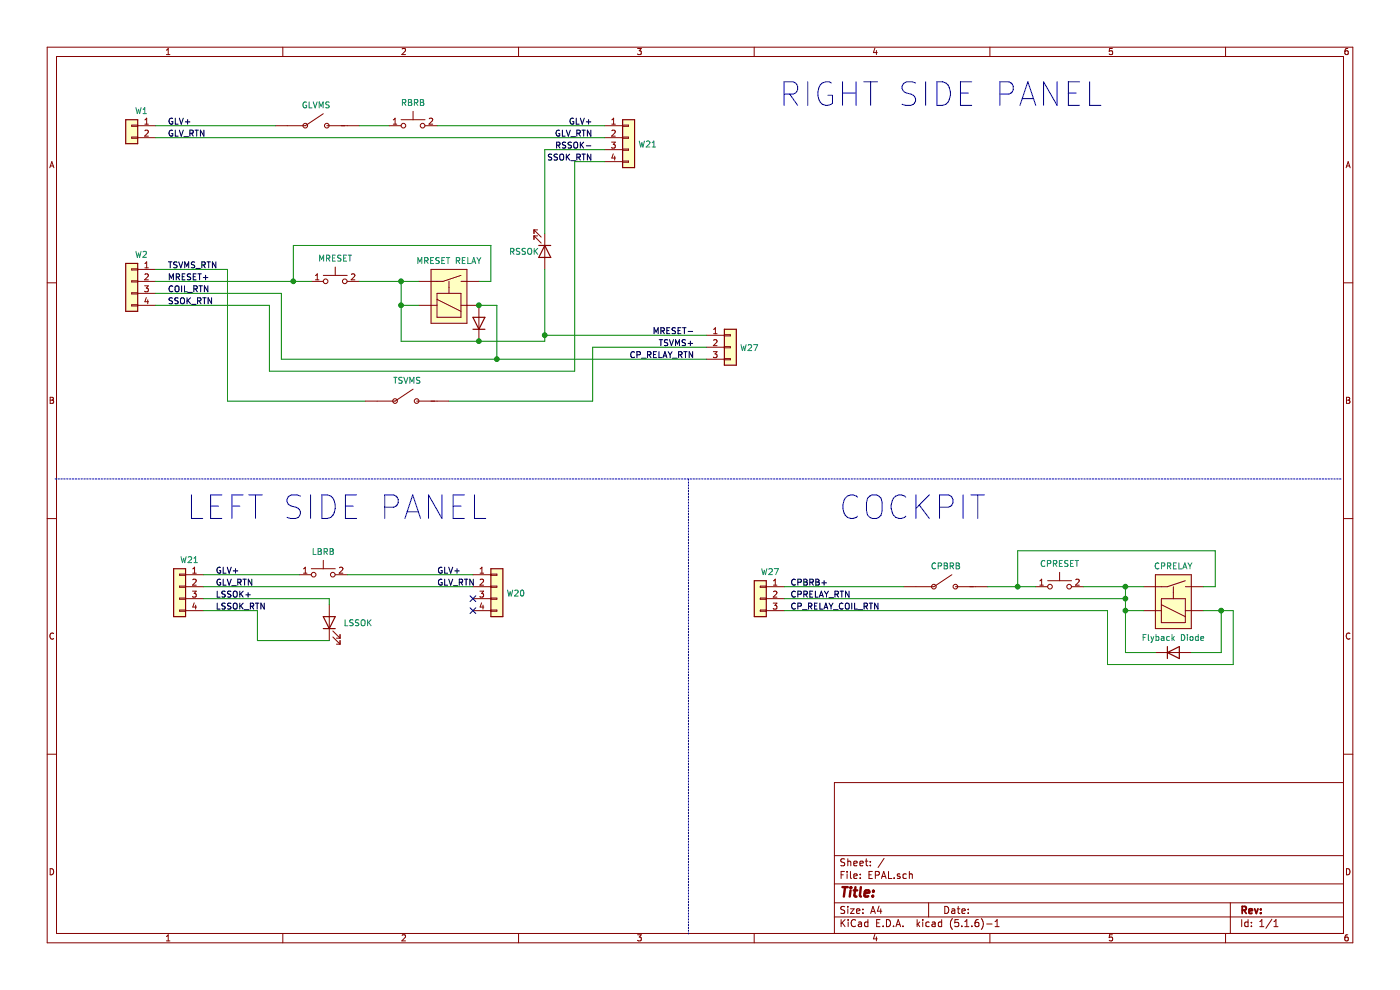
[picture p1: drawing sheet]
EESchema Schematic File Version 4
EELAYER 30 0
EELAYER END
$Descr A4 11693 8268
encoding utf-8
Sheet 1 1
Title ""
Date ""
Rev ""
Comp ""
Comment1 ""
Comment2 ""
Comment3 ""
Comment4 ""
$EndDescr
$Comp
L Connector_Generic:Conn_01x02 J?
U 1 1
P 1100 1050
F 0 "J?" H 1018 1267 50  0001 C CNN
F 1 "W1" H 1018 1175 50  0000 C CNN
F 2 "" H 1100 1050 50  0001 C CNN
F 3 "~" H 1100 1050 50  0001 C CNN
	1    1100 1050
	-1   0    0    -1  
$EndComp
Text Label 1400 1050 0    50   ~ 0
GLV+
Text Label 1400 1150 0    50   ~ 0
GLV_RTN
$Comp
L Lafayette_Electric_Car_Internals:SWITCH U?
U 1 1
P 2700 900
F 0 "U?" H 2640 1015 50  0001 C CNN
F 1 "GLVMS" H 2640 923 50  0000 C CNN
F 2 "" H 2650 1100 50  0001 C CNN
F 3 "" H 2650 1100 50  0001 C CNN
	1    2700 900 
	1    0    0    -1  
$EndComp
Wire Wire Line
	1300 1050 2300 1050
Wire Wire Line
	3000 1050 3250 1050
$Comp
L Lafayette_Electric_Car_Internals:PushButton BTN?
U 1 1
P 3450 1050
F 0 "BTN?" H 3450 1335 50  0001 C CNN
F 1 "RBRB" H 3450 1243 50  0000 C CNN
F 2 "Lafayette_Electric_Car_Footprints:PushButton" H 3700 1250 50  0001 C CNN
F 3 "https://media.digikey.com/pdf/Data%20Sheets/RAFI%20PDF's/Racon_PCB_Tactile_Switches_Cat.pdf" H 3700 1250 50  0001 C CNN
F 4 "Digikey" H 3250 1400 50  0001 C CNN "Vendor"
F 5 "1715-1676-1-ND" H 3400 1400 50  0001 C CNN "Vendor Part"
F 6 "RAFI USA" H 3250 1400 50  0001 C CNN "Manufacturer"
F 7 "1.14100.5030000" H 3400 1400 50  0001 C CNN "Manufacturer Part"
	1    3450 1050
	1    0    0    -1  
$EndComp
$Comp
L Connector_Generic:Conn_01x04 J?
U 1 1
P 5250 1150
F 0 "J?" H 5330 1142 50  0001 L CNN
F 1 "W21" H 5330 1096 50  0000 L CNN
F 2 "" H 5250 1150 50  0001 C CNN
F 3 "~" H 5250 1150 50  0001 C CNN
	1    5250 1150
	1    0    0    -1  
$EndComp
Wire Wire Line
	5050 1350 4800 1350
Text Label 4950 1050 2    50   ~ 0
GLV+
Text Label 4950 1150 2    50   ~ 0
GLV_RTN
Text Label 4950 1250 2    50   ~ 0
RSSOK-
Text Label 4950 1350 2    50   ~ 0
SSOK_RTN
Wire Wire Line
	3650 1050 5050 1050
Wire Notes Line
	11200 4000 450  4000
$Comp
L Connector_Generic:Conn_01x04 J?
U 1 1
P 1500 4900
F 0 "J?" H 1580 4892 50  0001 L CNN
F 1 "W21" H 1418 5125 50  0000 C CNN
F 2 "" H 1500 4900 50  0001 C CNN
F 3 "~" H 1500 4900 50  0001 C CNN
	1    1500 4900
	-1   0    0    -1  
$EndComp
Text Label 1800 4800 0    50   ~ 0
GLV+
Text Label 1800 4900 0    50   ~ 0
GLV_RTN
Text Label 1800 5000 0    50   ~ 0
LSSOK+
Text Label 1800 5100 0    50   ~ 0
LSSOK_RTN
Wire Wire Line
	1700 4800 2500 4800
$Comp
L Lafayette_Electric_Car_Internals:PushButton BTN?
U 1 1
P 2700 4800
F 0 "BTN?" H 2700 5085 50  0001 C CNN
F 1 "LBRB" H 2700 4993 50  0000 C CNN
F 2 "Lafayette_Electric_Car_Footprints:PushButton" H 2950 5000 50  0001 C CNN
F 3 "https://media.digikey.com/pdf/Data%20Sheets/RAFI%20PDF's/Racon_PCB_Tactile_Switches_Cat.pdf" H 2950 5000 50  0001 C CNN
F 4 "Digikey" H 2500 5150 50  0001 C CNN "Vendor"
F 5 "1715-1676-1-ND" H 2650 5150 50  0001 C CNN "Vendor Part"
F 6 "RAFI USA" H 2500 5150 50  0001 C CNN "Manufacturer"
F 7 "1.14100.5030000" H 2650 5150 50  0001 C CNN "Manufacturer Part"
	1    2700 4800
	1    0    0    -1  
$EndComp
$Comp
L Connector_Generic:Conn_01x04 J?
U 1 1
P 4150 4900
F 0 "J?" H 4230 4892 50  0001 L CNN
F 1 "W20" H 4230 4846 50  0000 L CNN
F 2 "" H 4150 4900 50  0001 C CNN
F 3 "~" H 4150 4900 50  0001 C CNN
	1    4150 4900
	1    0    0    -1  
$EndComp
NoConn ~ 3950 5000
NoConn ~ 3950 5100
Text Label 3650 4800 0    50   ~ 0
GLV+
Text Label 3650 4900 0    50   ~ 0
GLV_RTN
Wire Wire Line
	2900 4800 3950 4800
Wire Wire Line
	1300 1150 5050 1150
Wire Wire Line
	1700 4900 3950 4900
$Comp
L Connector_Generic:Conn_01x04 J?
U 1 1
P 1100 2350
F 0 "J?" H 1018 2667 50  0001 C CNN
F 1 "W2" H 1018 2575 50  0000 C CNN
F 2 "" H 1100 2350 50  0001 C CNN
F 3 "~" H 1100 2350 50  0001 C CNN
	1    1100 2350
	-1   0    0    -1  
$EndComp
Text Label 1400 2250 0    50   ~ 0
TSVMS_RTN
Text Label 1400 2350 0    50   ~ 0
MRESET+
Text Label 1400 2450 0    50   ~ 0
COIL_RTN
Text Label 1400 2550 0    50   ~ 0
SSOK_RTN
$Comp
L Lafayette_Electric_Car_Internals:PushButton BTN?
U 1 1
P 2800 2350
F 0 "BTN?" H 2800 2635 50  0001 C CNN
F 1 "MRESET" H 2800 2543 50  0000 C CNN
F 2 "Lafayette_Electric_Car_Footprints:PushButton" H 3050 2550 50  0001 C CNN
F 3 "https://media.digikey.com/pdf/Data%20Sheets/RAFI%20PDF's/Racon_PCB_Tactile_Switches_Cat.pdf" H 3050 2550 50  0001 C CNN
F 4 "Digikey" H 2600 2700 50  0001 C CNN "Vendor"
F 5 "1715-1676-1-ND" H 2750 2700 50  0001 C CNN "Vendor Part"
F 6 "RAFI USA" H 2600 2700 50  0001 C CNN "Manufacturer"
F 7 "1.14100.5030000" H 2750 2700 50  0001 C CNN "Manufacturer Part"
	1    2800 2350
	1    0    0    -1  
$EndComp
$Comp
L Lafayette_Electric_Car_Internals:NO_Relay U?
U 1 1
P 3750 2400
F 0 "U?" H 3750 2715 50  0001 C CNN
F 1 "MRESET RELAY" H 3750 2623 50  0000 C CNN
F 2 "" H 3400 2700 50  0001 C CNN
F 3 "" H 3400 2700 50  0001 C CNN
	1    3750 2400
	1    0    0    -1  
$EndComp
Wire Wire Line
	1300 2350 2450 2350
Wire Wire Line
	2450 2350 2450 2050
Connection ~ 2450 2350
Wire Wire Line
	2450 2350 2600 2350
Wire Wire Line
	3000 2350 3350 2350
Wire Wire Line
	2450 2050 4100 2050
Wire Wire Line
	4100 2050 4100 2350
Wire Wire Line
	4100 2350 4000 2350
Connection ~ 3350 2350
Wire Wire Line
	3350 2350 3500 2350
Wire Wire Line
	3350 2550 3500 2550
Wire Wire Line
	3350 2350 3350 2550
Wire Wire Line
	4000 2550 4150 2550
$Comp
L Device:D D?
U 1 1
P 4000 2700
F 0 "D?" H 4000 2917 50  0001 C CNN
F 1 "Flyback Diode" H 4000 2825 50  0001 C CNN
F 2 "" H 4000 2700 50  0001 C CNN
F 3 "~" H 4000 2700 50  0001 C CNN
	1    4000 2700
	0    -1   -1   0   
$EndComp
$Comp
L Device:LED D?
U 1 1
P 4550 2100
F 0 "D?" V 4497 2180 50  0001 L CNN
F 1 "RSSOK" V 4550 1800 50  0000 L CNN
F 2 "" H 4550 2100 50  0001 C CNN
F 3 "~" H 4550 2100 50  0001 C CNN
	1    4550 2100
	0    1    1    0   
$EndComp
Wire Wire Line
	4550 1950 4550 1250
Wire Wire Line
	4550 1250 5050 1250
$Comp
L Device:LED D?
U 1 1
P 2750 5200
F 0 "D?" V 2789 5082 50  0001 R CNN
F 1 "LSSOK" V 2743 5082 50  0000 R CNN
F 2 "" H 2750 5200 50  0001 C CNN
F 3 "~" H 2750 5200 50  0001 C CNN
	1    2750 5200
	0    -1   -1   0   
$EndComp
Wire Wire Line
	2750 5000 2750 5050
Wire Wire Line
	1700 5000 2750 5000
Wire Wire Line
	2750 5350 2150 5350
Wire Wire Line
	2150 5350 2150 5100
Wire Wire Line
	1700 5100 2150 5100
Wire Wire Line
	4800 3100 2250 3100
Wire Wire Line
	1300 2550 2250 2550
Text Notes 6500 900  0    197  ~ 0
RIGHT SIDE PANEL
Text Notes 1550 4350 0    197  ~ 0
LEFT SIDE PANEL
$Comp
L Connector_Generic:Conn_01x03 J?
U 1 1
P 6100 2900
F 0 "J?" H 6180 2942 50  0001 L CNN
F 1 "W27" H 6180 2896 50  0000 L CNN
F 2 "" H 6100 2900 50  0001 C CNN
F 3 "~" H 6100 2900 50  0001 C CNN
	1    6100 2900
	1    0    0    -1  
$EndComp
Text Label 5800 2800 2    50   ~ 0
MRESET-
Text Label 5800 2900 2    50   ~ 0
TSVMS+
Text Label 5800 3000 2    50   ~ 0
CP_RELAY_RTN
$Comp
L Lafayette_Electric_Car_Internals:SWITCH U?
U 1 1
P 3450 3200
F 0 "U?" H 3400 3315 50  0001 C CNN
F 1 "TSVMS" H 3400 3223 50  0000 C CNN
F 2 "" H 3400 3400 50  0001 C CNN
F 3 "" H 3400 3400 50  0001 C CNN
	1    3450 3200
	1    0    0    -1  
$EndComp
Wire Wire Line
	4950 3350 3750 3350
Wire Wire Line
	4950 2900 5900 2900
Wire Wire Line
	3050 3350 1900 3350
Wire Wire Line
	1900 3350 1900 2250
Wire Wire Line
	1300 2250 1900 2250
Wire Notes Line
	5750 4000 5750 7800
Text Notes 7000 4350 0    197  ~ 0
COCKPIT
$Comp
L Connector_Generic:Conn_01x03 J?
U 1 1
P 6350 5000
F 0 "J?" H 6430 5042 50  0001 L CNN
F 1 "W27" H 6268 5225 50  0000 C CNN
F 2 "" H 6350 5000 50  0001 C CNN
F 3 "~" H 6350 5000 50  0001 C CNN
	1    6350 5000
	-1   0    0    -1  
$EndComp
Text Label 6600 4900 0    50   ~ 0
CPBRB+
Text Label 6600 5000 0    50   ~ 0
CPRELAY_RTN
Text Label 6600 5100 0    50   ~ 0
CP_RELAY_COIL_RTN
$Comp
L Lafayette_Electric_Car_Internals:SWITCH U?
U 1 1
P 7950 4750
F 0 "U?" H 7900 4865 50  0001 C CNN
F 1 "CPBRB" H 7900 4773 50  0000 C CNN
F 2 "" H 7900 4950 50  0001 C CNN
F 3 "" H 7900 4950 50  0001 C CNN
	1    7950 4750
	1    0    0    -1  
$EndComp
Wire Wire Line
	6550 4900 7550 4900
$Comp
L Lafayette_Electric_Car_Internals:PushButton BTN?
U 1 1
P 8850 4900
F 0 "BTN?" H 8850 5185 50  0001 C CNN
F 1 "CPRESET" H 8850 5093 50  0000 C CNN
F 2 "Lafayette_Electric_Car_Footprints:PushButton" H 9100 5100 50  0001 C CNN
F 3 "https://media.digikey.com/pdf/Data%20Sheets/RAFI%20PDF's/Racon_PCB_Tactile_Switches_Cat.pdf" H 9100 5100 50  0001 C CNN
F 4 "Digikey" H 8650 5250 50  0001 C CNN "Vendor"
F 5 "1715-1676-1-ND" H 8800 5250 50  0001 C CNN "Vendor Part"
F 6 "RAFI USA" H 8650 5250 50  0001 C CNN "Manufacturer"
F 7 "1.14100.5030000" H 8800 5250 50  0001 C CNN "Manufacturer Part"
	1    8850 4900
	1    0    0    -1  
$EndComp
$Comp
L Lafayette_Electric_Car_Internals:NO_Relay U?
U 1 1
P 9800 4950
F 0 "U?" H 9800 5265 50  0001 C CNN
F 1 "CPRELAY" H 9800 5173 50  0000 C CNN
F 2 "" H 9450 5250 50  0001 C CNN
F 3 "" H 9450 5250 50  0001 C CNN
	1    9800 4950
	1    0    0    -1  
$EndComp
Wire Wire Line
	9050 4900 9400 4900
Wire Wire Line
	8500 4600 10150 4600
Wire Wire Line
	10150 4600 10150 4900
Wire Wire Line
	10150 4900 10050 4900
Connection ~ 9400 4900
Wire Wire Line
	9400 4900 9550 4900
Wire Wire Line
	9400 5100 9550 5100
Wire Wire Line
	9400 4900 9400 5000
Wire Wire Line
	10050 5100 10200 5100
$Comp
L Device:D D?
U 1 1
P 9800 5450
F 0 "D?" H 9800 5667 50  0001 C CNN
F 1 "Flyback Diode" H 9800 5575 50  0000 C CNN
F 2 "" H 9800 5450 50  0001 C CNN
F 3 "~" H 9800 5450 50  0001 C CNN
	1    9800 5450
	1    0    0    -1  
$EndComp
Wire Wire Line
	9400 5100 9400 5450
Wire Wire Line
	9400 5450 9650 5450
Connection ~ 9400 5100
Wire Wire Line
	9950 5450 10200 5450
Wire Wire Line
	10200 5450 10200 5100
Wire Wire Line
	8250 4900 8500 4900
Wire Wire Line
	8500 4900 8500 4600
Connection ~ 8500 4900
Wire Wire Line
	8500 4900 8650 4900
Wire Wire Line
	4800 1350 4800 3100
Wire Wire Line
	2250 2550 2250 3100
Wire Wire Line
	4150 3000 5900 3000
Wire Wire Line
	4150 3000 2350 3000
Wire Wire Line
	2350 3000 2350 2450
Wire Wire Line
	1300 2450 2350 2450
Connection ~ 3350 2550
Connection ~ 4150 3000
Wire Wire Line
	4950 2900 4950 3350
Wire Wire Line
	4550 2250 4550 2800
Wire Wire Line
	4550 2800 5900 2800
Wire Wire Line
	4150 2550 4150 3000
Connection ~ 4000 2550
Wire Wire Line
	3350 2850 4000 2850
Wire Wire Line
	3350 2550 3350 2850
Wire Wire Line
	4550 2800 4550 2850
Wire Wire Line
	4550 2850 4000 2850
Connection ~ 4550 2800
Connection ~ 4000 2850
Wire Wire Line
	6550 5000 9400 5000
Connection ~ 9400 5000
Wire Wire Line
	9400 5000 9400 5100
Wire Wire Line
	9250 5100 9250 5550
Wire Wire Line
	9250 5550 10300 5550
Wire Wire Line
	10300 5550 10300 5100
Wire Wire Line
	10300 5100 10200 5100
Wire Wire Line
	6550 5100 9250 5100
Connection ~ 10200 5100
$EndSCHEMATC
